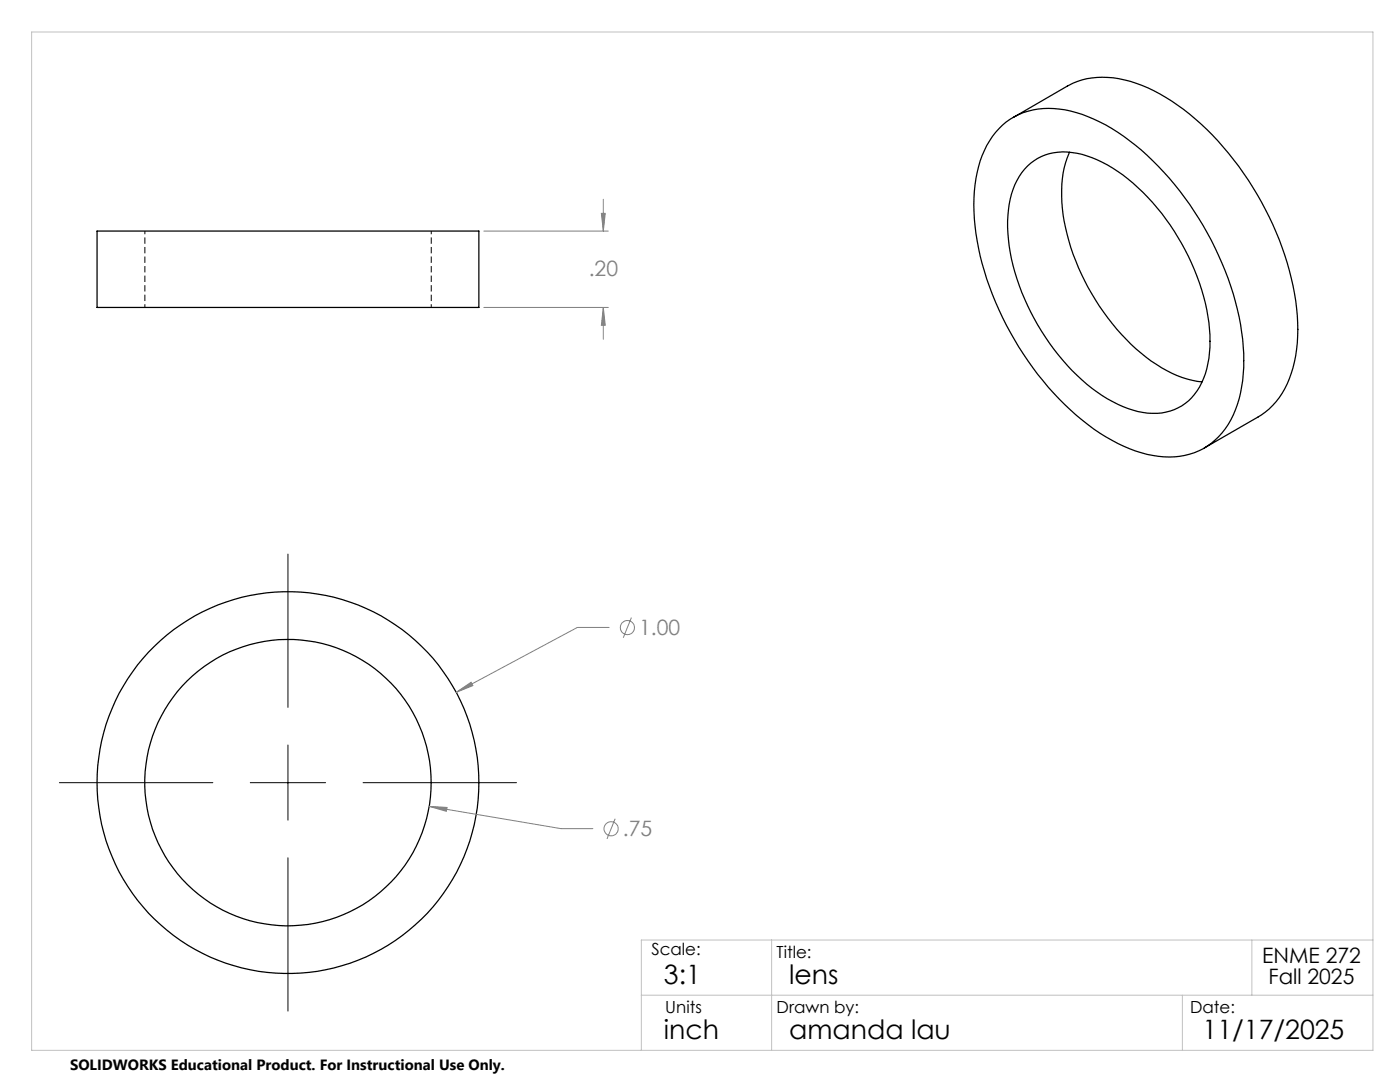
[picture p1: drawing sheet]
<svg xmlns="http://www.w3.org/2000/svg" width="279mm" height="216mm" viewBox="0 0 279 216" stroke-linecap="round" stroke-linejoin="round" font-family="sans-serif">
<g fill="none" stroke="#000" stroke-width=".25">
<path d="M199.4 25.7a14.2 14.2 0 0 1 13.1-3.8 33.6 33.6 0 0 1 15.3 8.1 62.4 62.4 0 0 1 20 36.3 30.5 30.5 0 0 1-1.7 16.5 13.8 13.8 0 0 1-16.1 8.1 32.7 32.7 0 0 1-15.2-8 62.5 62.5 0 0 1-20-36.3 29.2 29.2 0 0 1 2.1-17.6l1.1-1.8zM202.2 23.4l10.8-6.2a16.4 16.4 0 0 1 13.7-.6 43.9 43.9 0 0 1 19.5 15.3 59 59 0 0 1 12.8 32.4 23.3 23.3 0 0 1-4.3 15.9 12.9 12.9 0 0 1-3.6 3l-10.8 6.2M205.1 33.1a10.6 10.6 0 0 1 9.8-2.5 28.1 28.1 0 0 1 14.2 8.8 45.7 45.7 0 0 1 12.4 27.5 19.2 19.2 0 0 1-2.6 11.1 10.3 10.3 0 0 1-10.8 4.3 27 27 0 0 1-14.1-8.4 46.6 46.6 0 0 1-12.7-26.1 19.9 19.9 0 0 1 2.1-12.6zM213.4 30.4a24.1 24.1 0 0 0-.7 15 46.6 46.6 0 0 0 17 26.6 21.1 21.1 0 0 0 10.2 4.2M19.4 46.1h76.2v15.2h-76.2z"/>
<circle cx="57.5" cy="156.2" r="38.1"/>
<circle cx="57.5" cy="156.2" r="28.6"/>
</g>
<path d="M28.9 46.1v15.2M86.1 61.3v-15.2" fill="none" stroke="#000" stroke-width=".2" stroke-dasharray="1.3 .6" stroke-dashoffset=".6" stroke-linecap="butt"/>
<g fill="none" stroke="#808080" stroke-width=".2">
<path d="M120.4 39.8v6.3M96.6 46.1h24.8M120 42.6h.8l-.4 3.5zM96.6 61.3h24.8M120.4 61.3l.4 3.6h-.8zM120.4 61.3v6.4M91.1 138.1l2.9-2 .4 .7zM121.6 125.2h-6.4l-24.1 12.9M126 123.2l-1.6 4M85.7 160.9l3.5 .2-.1 .8zM85.7 160.9l26.3 4.4h6.3M122.8 163.4l-1.7 4"/>
<circle cx="125.2" cy="125.2" r="1.41"/>
<circle cx="121.9" cy="165.4" r="1.42"/>
</g>
<path d="M57.5 110.6v30.5M11.9 156.2h30.6M50 156.2h15M57.5 148.7v15M72.5 156.2h30.6M57.5 171.2v30.6" fill="none" stroke="#000" stroke-width=".2"/>
<path d="M6.3 6.4h267.7v203.2h-267.7zM128 198.6h146M154 187.6v22M236 198.6v11M249.8 187.6v11M274 187.6h-146v22" fill="none" stroke="#c0c0c0" stroke-width=".2"/>
<path d="M91.1 138.1l3.3-1.3-.4-.7zM85.7 160.9l3.4 1 .1-.8zM120.4 61.3l.4 3.6h-.8zM120 42.6h.8l-.4 3.5z" fill="#808080"/>
<g font-size="5.3">
<text x="132.5" y="196.4">3:1</text>
<text x="157.5" y="196.4">lens</text>
<text x="132.5" y="207.4">inch</text>
<text x="157.5" y="207.4">amanda lau</text>
<text x="240" y="207.4">11/17/2025</text>
</g>
<g font-size="4.2" fill="#808080">
<text x="117.5" y="55.1">.20</text>
<text x="127.6" y="126.8">1.00</text>
<text x="124.3" y="166.9">.75</text>
</g>
<g font-size="4.2">
<text x="251.9" y="192.2">ENME 272</text>
<text x="253.2" y="196.4">Fall 2025</text>
</g>
<g font-size="3.3">
<text x="130" y="190.6">Scale:</text>
<text x="155" y="191.2">Title:</text>
<text x="132.8" y="202.2">Units</text>
<text x="155" y="202.2">Drawn by:</text>
<text x="237.5" y="202.2">Date:</text>
</g>
<text font-size="3" x="14" y="213.5">SOLIDWORKS Educational Product. For Instructional Use Only.</text>
</svg>
